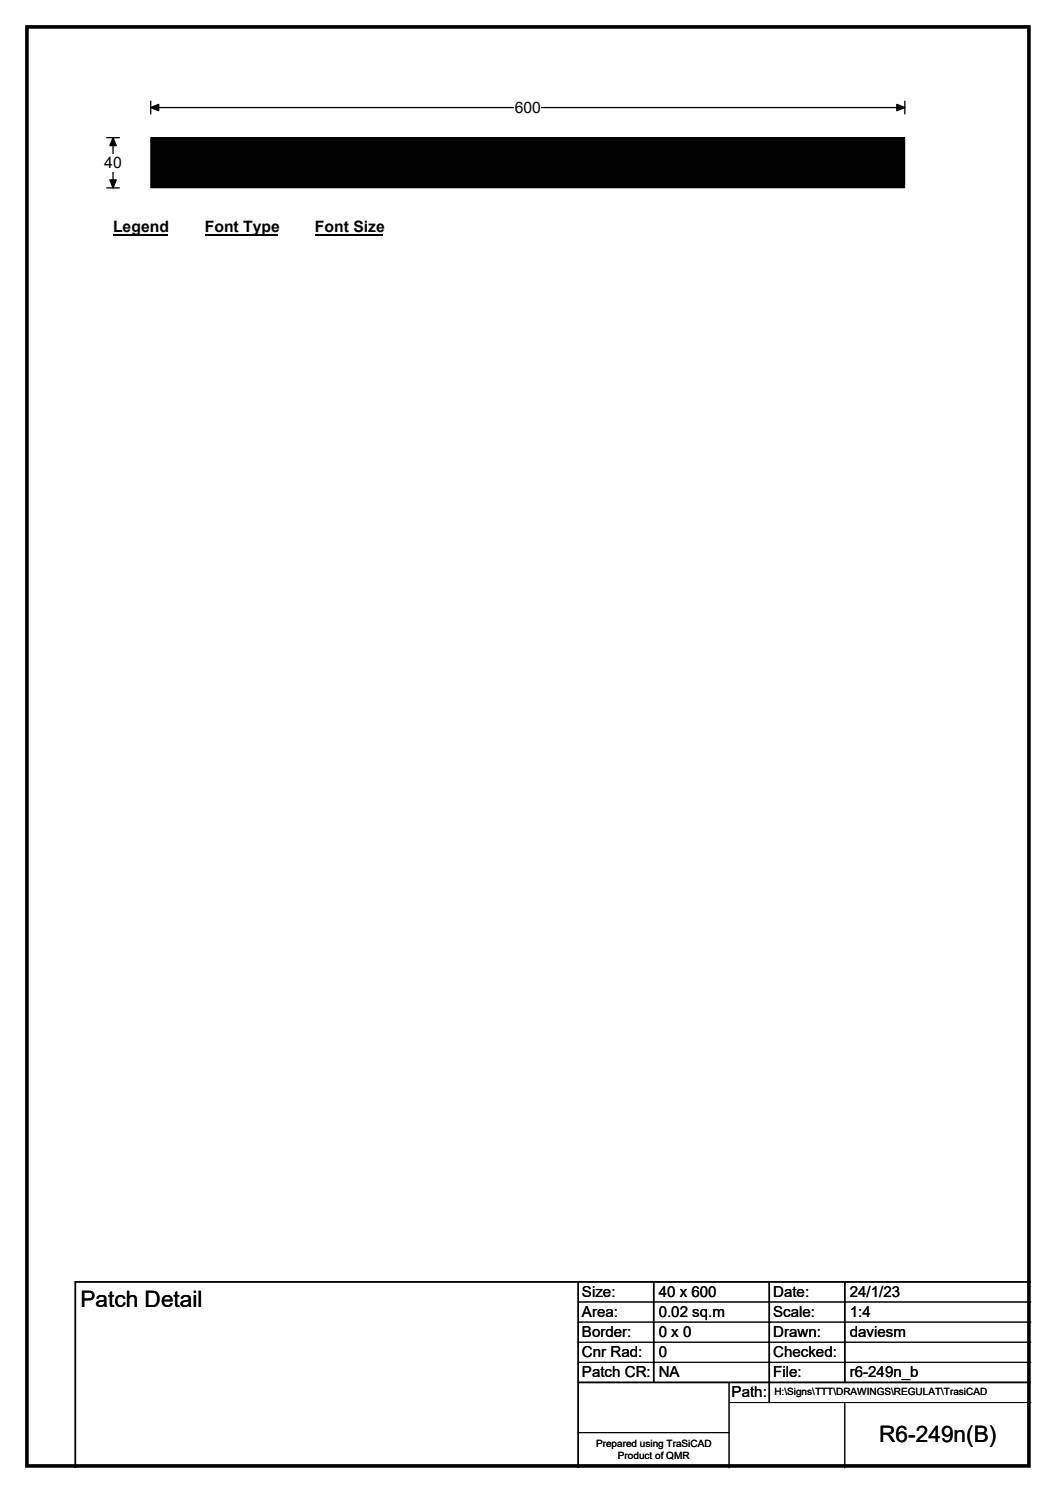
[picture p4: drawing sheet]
<svg xmlns="http://www.w3.org/2000/svg" width="210mm" height="297mm" viewBox="0 0 210 297" stroke-linecap="round" stroke-linejoin="round" font-family="sans-serif">
<path d="M5.4 5.4h199.2v286.3h-199.2z" fill="none" stroke="#000" stroke-width=".72"/>
<path d="M30 21.4h149.9M30 20.1v2.6M179.9 20.1v2.6" fill="none" stroke="#000" stroke-width=".25"/>
<path d="M30 21.4l1.6-.6v1.2zM178.3 20.8l1.6 .6-1.6 .6z" fill="#000" stroke="#000" stroke-width=".25"/>
<path d="M102.3 19.7h5.2v3.5h-5.2z" fill="#fff"/>
<path d="M21.2 27.4h2.5M21.2 37.4h2.5M22.5 27.4v10" fill="none" stroke="#000" stroke-width=".25"/>
<path d="M22.5 27.4l.6 1.6h-1.3zM21.8 35.8h1.3l-.6 1.6z" fill="#000" stroke="#000" stroke-width=".25"/>
<g fill="#fff">
<path d="M20.7 30.6h3.5v3.5h-3.5z"/>
<path d="M22.5 43.4h10.7v3.5h-10.7z"/>
</g>
<path d="M22.5 46.7h10.7" fill="none" stroke="#000" stroke-width=".32"/>
<path d="M40.7 43.4h14.4v3.5h-14.4z" fill="#fff"/>
<path d="M40.7 46.7h14.4" fill="none" stroke="#000" stroke-width=".32"/>
<path d="M62.6 43.4h13.5v3.5h-13.5z" fill="#fff"/>
<path d="M62.6 46.7h13.5" fill="none" stroke="#000" stroke-width=".32"/>
<path d="M30 27.4h149.9v10h-149.9z" fill="#000"/>
<path d="M30 27.4h149.9v10h-149.9zM115 259h90M115 263h90M115 267h90M115 271h90M145 279h60M145 275v17M168 279v13M115 285h30" fill="none" stroke="#000" stroke-width=".2"/>
<path d="M115 255v37M130 255v20M153 255v24M168 255v20M205 255h-190v37M115 275h90" fill="none" stroke="#000" stroke-width=".3"/>
<g font-size="4.5">
<text x="16" y="260.1">Patch Detail</text>
<text x="174.8" y="286.9">R6-249n(B)</text>
</g>
<g font-size="3.1">
<text x="102.3" y="22.5">600</text>
<text x="20.7" y="33.4">40</text>
<text x="22.5" y="46.2">Legend</text>
<text x="40.7" y="46.2">Font Type</text>
<text x="62.6" y="46.2">Font Size</text>
</g>
<g font-size="3">
<text x="115.7" y="258">Size:</text>
<text x="131" y="258">40 x 600</text>
<text x="153.7" y="258">Date:</text>
<text x="169" y="258">24/1/23</text>
<text x="115.7" y="262">Area:</text>
<text x="131" y="262">0.02 sq.m</text>
<text x="153.7" y="262">Scale:</text>
<text x="169" y="262">1:4</text>
<text x="115.7" y="266">Border:</text>
<text x="115.7" y="270">Cnr Rad:</text>
<text x="131" y="266">0 x 0</text>
<text x="131" y="270">0</text>
<text x="153.7" y="266">Drawn:</text>
<text x="153.7" y="270">Checked:</text>
<text x="169" y="266">daviesm</text>
<text x="115.7" y="274">Patch CR:</text>
<text x="131" y="274">NA</text>
<text x="153.7" y="274">File:</text>
<text x="169" y="274">r6-249n_b</text>
<text x="145.5" y="278">Path:</text>
</g>
<g font-size="2">
<text x="154" y="277.6">H:\Signs\TTT\DRAWINGS\REGULAT\TrasiCAD</text>
<text x="118.5" y="287.8">Prepared using TraSiCAD</text>
<text x="122.9" y="290.2">Product of QMR</text>
</g>
</svg>
